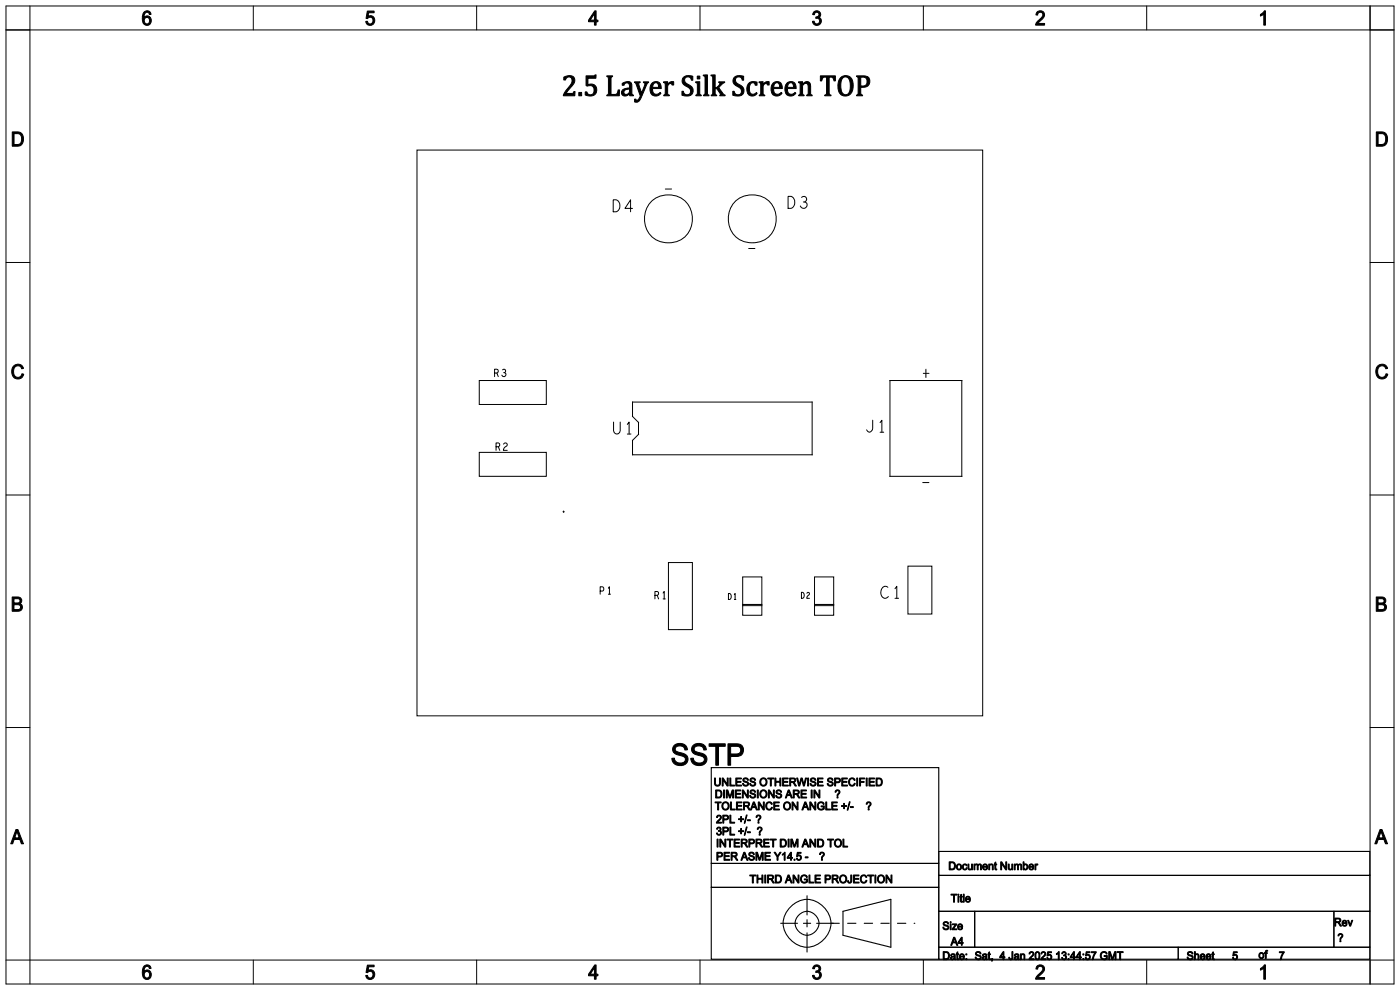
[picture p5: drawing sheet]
<svg xmlns="http://www.w3.org/2000/svg" width="297mm" height="210mm" viewBox="0 0 297 210" stroke-linecap="round" stroke-linejoin="round" font-family="sans-serif">
<g fill="none" stroke="#000" stroke-width=".21">
<path d="M1.3 1.3h294.4v207.4h-294.4zM1.3 6.3h294.4M6.3 1.3v207.4M53.7 1.3v5M101.1 1.3v5M148.5 1.3v5M195.9 1.3v5M243.2 1.3v5M290.6 1.3v207.4M1.3 55.7h5M290.6 55.7h5.1M1.3 105h5"/>
<path d="M290.6 105h5.1M1.3 154.3h5M290.6 154.3h5.1M1.3 203.6h294.4M53.7 203.6v5.1M101.1 203.6v5.1M148.5 203.6v5.1M195.9 203.6v5.1M243.2 203.6v5.1"/>
</g>
<path d="M88.5 31.8h120v120h-120z" fill="none" stroke="#000" stroke-width=".21"/>
<g fill="none" stroke="#000" stroke-width=".21">
<path d="M101.7 95.9h14.2v5.1h-14.2zM101.7 80.7h14.2v5.1h-14.2zM134.2 85.3h38.1v11.2h-38.1v-3.1l1.2-1.3v-2.5l-1.2-1.3zM188.8 80.7h15.2v20.3h-15.2zM141.8 119.3h5.1v14.2h-5.1zM157.5 122.4h4.1v8.1h-4.1zM157.5 128.2h4.1M157.5 128.5h4.1M172.8 122.4h4v8.1h-4zM172.8 128.2h4M172.8 128.5h4M192.6 120.1h5.1v10.1h-5.1z"/>
<circle cx="141.8" cy="46.5" r="5.1"/>
<circle cx="159.6" cy="46.5" r="5.1"/>
<circle cx="119.6" cy="108.5" r=".1"/>
</g>
<g fill="none" stroke="#000" stroke-width=".21">
<path d="M130.1 42.4a1.28 1.28 0 0 1 1.4 1.2 1.28 1.28 0 0 1-1.4 1.3zM134.2 44.2h-1.6l1.2-1.8v2.5M167.2 41.7a1.28 1.28 0 0 1 1.4 1.2 1.28 1.28 0 0 1-1.4 1.3zM170 41.9a.62 .62 0 0 1 1 0 .62 .62 0 0 1-.3 .9M170.4 42.8a.72 .72 0 0 1 .8 .7 .72 .72 0 0 1-.6 .8 .72 .72 0 0 1-.8-.6M106.6 78.4a.38 .38 0 0 1 .6 .1 .38 .38 0 0 1-.2 .5M106.8 79a.44 .44 0 0 1 .5 .4 .44 .44 0 0 1-.3 .5 .44 .44 0 0 1-.5-.3M106.8 94.2a.4 .4 0 0 1 .6-.2 .4 .4 0 0 1 .1 .6 1.05 1.05 0 0 0-.7 .9h.8M130.2 89.5v1.8a.71 .71 0 0 0 .7 .8 .71 .71 0 0 0 .7-.8v-1.8M133.1 90l.3-.5v2.6M133.1 92.1h.7M185.1 89.1v1.7a.67 .67 0 0 1-.5 .8 .67 .67 0 0 1-.8-.4"/>
<path d="M186.7 89.6l.4-.5v2.6M186.7 91.7h.8M127.3 125.4h.5a.49 .49 0 0 0 .3-.5 .49 .49 0 0 0-.3-.4h-.5v1.5M129 124.8l.3-.3v1.5M129 126h.5M140.7 127h.4M188.3 124.6a1.01 1.01 0 0 0-1.1 0 1.01 1.01 0 0 0-.4 1.2 .91 .91 0 0 0 .5 1 .91 .91 0 0 0 1.1-.3M189.8 124.9l.4-.5v2.5M189.8 126.9h.8"/>
</g>
<g fill="none" stroke="#000" stroke-width=".24">
<path d="M150.9 162.8h48.2v20.3h-48.2zM150.9 183.1h48.2v5.1h-48.2zM150.9 188.2h48.2v15.3h-48.2zM165.6 195.8h3.6M170.4 195.8h1.6M171.2 190v4.1M171.2 195.1v1.5M171.2 197.9v4M173.2 195.8h3.6M178.8 193.3l10.2-2.5v10.1l-10.2-2.5zM199.1 180.6h91.5v5.1h-91.5zM199.1 185.7h91.5v7.6h-91.5z"/>
<path d="M199.1 193.3h7.7v7.6h-7.7zM206.8 193.3h76.2v7.6h-76.2zM283 193.3h7.6v7.6h-7.6zM199.1 200.9h50.8v2.6h-50.8zM249.9 200.9h40.7v2.6h-40.7z"/>
</g>
<path d="M176.3 195.8h17.8" fill="none" stroke="#000" stroke-width=".24" stroke-dasharray="1.8 1.8"/>
<g fill="none" stroke="#000" stroke-width=".23">
<path d="M168 192a5 5 0 0 1 8.2 3 5.2 5.2 0 0 1-5.8 5.8 5 5 0 0 1-4-3.6 5 5 0 0 1 1.6-5.2z"/>
<circle cx="171.2" cy="195.8" r="2.5"/>
</g>
<g font-size="6.3">
<text x="119.1" y="20.3">2.5 Layer Silk Screen TOP</text>
<text x="142.2" y="162.3">SSTP</text>
</g>
<g font-size="4.2">
<text x="30" y="5.3">6</text>
<text x="77.4" y="5.3">5</text>
<text x="124.8" y="5.3">4</text>
<text x="172.2" y="5.3">3</text>
<text x="219.6" y="5.3">2</text>
<text x="266.9" y="5.3">1</text>
<text x="2.3" y="31">D</text>
<text x="291.6" y="31">D</text>
<text x="2.3" y="80.3">C</text>
<text x="291.6" y="80.3">C</text>
<text x="2.3" y="129.7">B</text>
<text x="291.6" y="129.7">B</text>
<text x="2.3" y="179">A</text>
<text x="291.6" y="179">A</text>
<text x="30" y="207.7">6</text>
<text x="77.4" y="207.7">5</text>
<text x="124.8" y="207.7">4</text>
<text x="172.2" y="207.7">3</text>
<text x="219.6" y="207.7">2</text>
<text x="266.9" y="207.7">1</text>
</g>
<g font-size="4.1">
<text x="140.3" y="41.5">-</text>
<text x="158" y="54.1">-</text>
<text x="194.9" y="80.5">+</text>
<text x="194.9" y="103.7">-</text>
</g>
<g font-size="2.4">
<text x="151.4" y="166.7">UNLESS OTHERWISE SPECIFIED</text>
<text x="151.6" y="169.3">DIMENSIONS ARE IN</text>
<text x="151.6" y="171.8">TOLERANCE ON ANGLE +/-</text>
<text x="177" y="169.3">?</text>
<text x="183.6" y="171.8">?</text>
<text x="151.9" y="174.6">2PL +/- ?</text>
<text x="151.9" y="177.1">3PL +/- ?</text>
<text x="151.9" y="179.7">INTERPRET DIM AND TOL</text>
<text x="151.9" y="182.5">PER ASME Y14.5 -</text>
<text x="173.7" y="182.5">?</text>
<text x="201.2" y="184.5">Document Number</text>
<text x="159" y="187.3">THIRD ANGLE PROJECTION</text>
<text x="201.7" y="191.4">Title</text>
<text x="199.9" y="197.2">Size</text>
<text x="283" y="196.4">Rev</text>
<text x="199.9" y="203.5">Date: Sat, 4 Jan 2025 13:44:57 GMT</text>
<text x="201.7" y="200.5">A4</text>
<text x="251.7" y="203.5">Sheet</text>
<text x="261.4" y="203.5">5</text>
<text x="267" y="203.3">of</text>
<text x="271.3" y="203.5">7</text>
<text x="283.7" y="199.7">?</text>
</g>
<g font-size="1.6">
<text x="104.7" y="79.9">R3</text>
<text x="105" y="95.5">R2</text>
<text x="138.7" y="127">R1</text>
</g>
<g font-size="1.3">
<text x="154.4" y="127.1">D1</text>
<text x="169.9" y="126.9">D2</text>
</g>
</svg>
